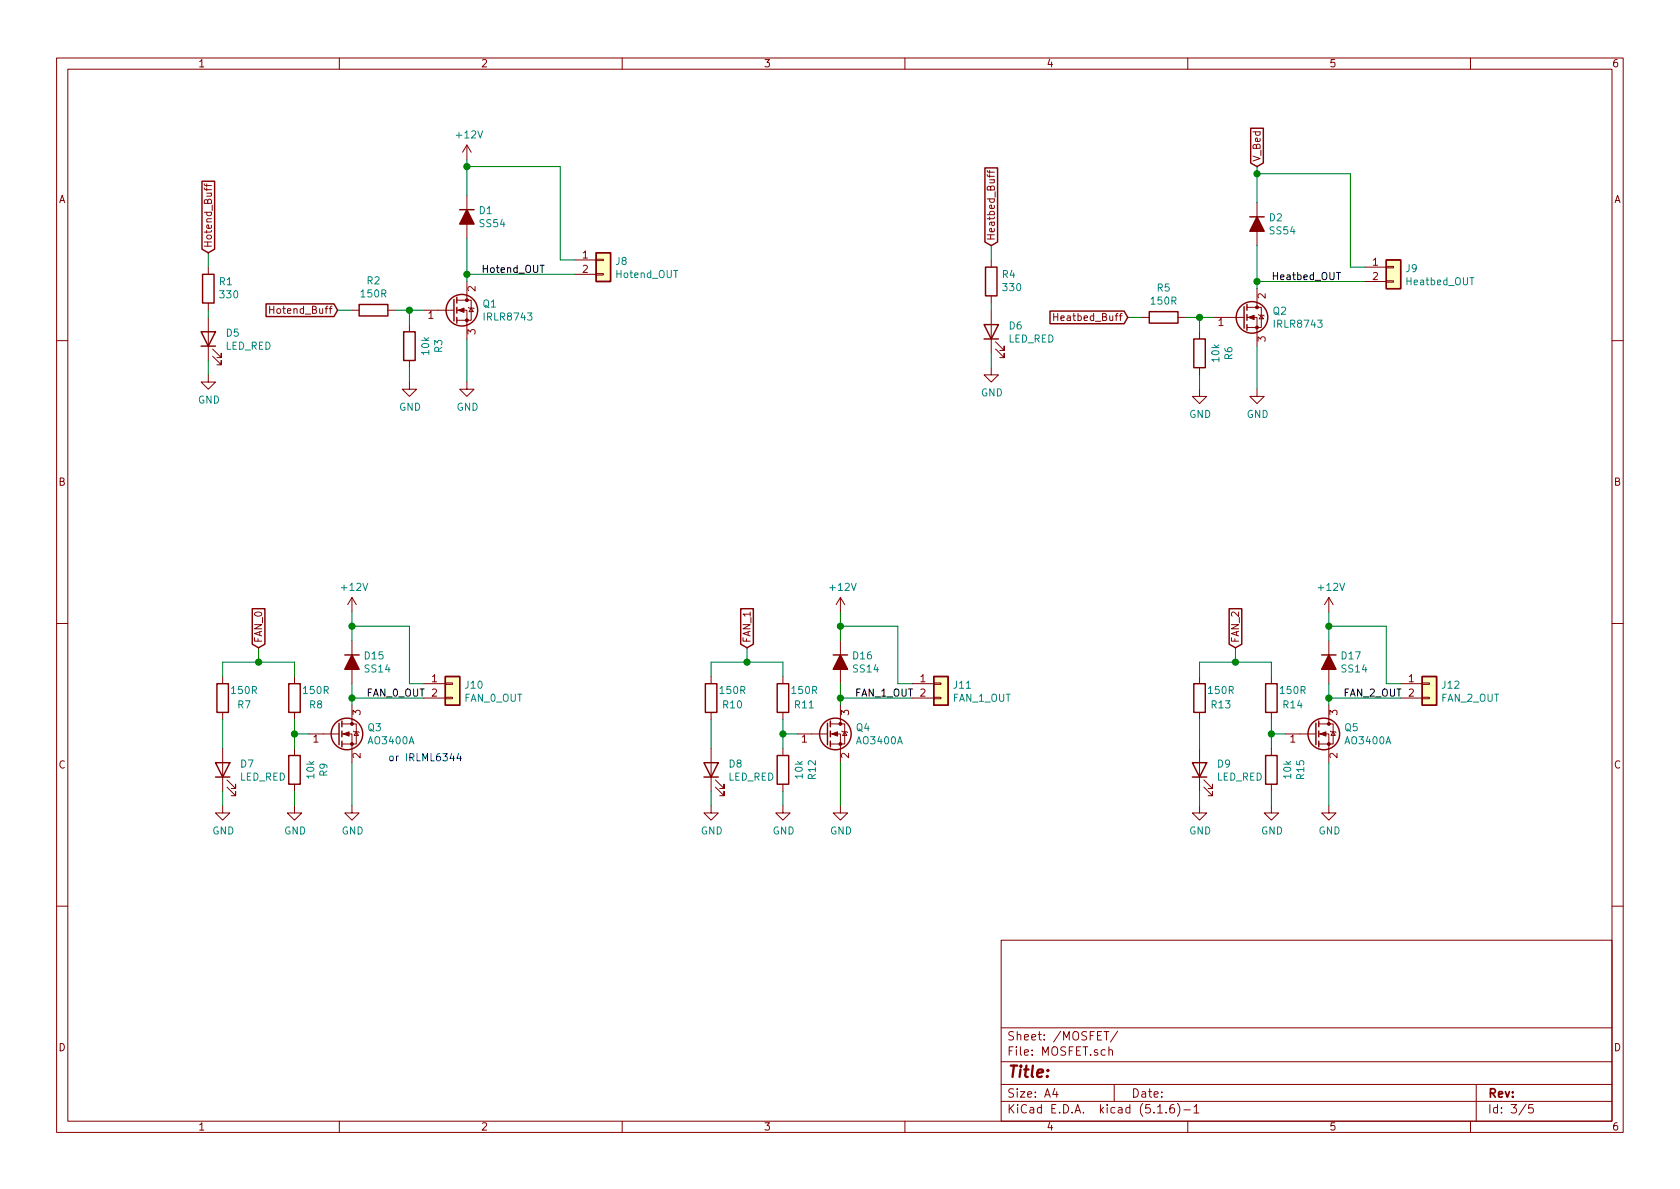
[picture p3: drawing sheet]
EESchema Schematic File Version 4
EELAYER 30 0
EELAYER END
$Descr A4 11693 8268
encoding utf-8
Sheet 3 5
Title ""
Date ""
Rev ""
Comp ""
Comment1 ""
Comment2 ""
Comment3 ""
Comment4 ""
$EndDescr
Text GLabel 1450 1750 1    50   Input ~ 0
Hotend_Buff
Wire Wire Line
	1450 1850 1450 1750
Wire Wire Line
	6900 1700 6900 1800
Text GLabel 6900 1700 1    50   Input ~ 0
Heatbed_Buff
Wire Wire Line
	6900 2550 6900 2450
Wire Wire Line
	1450 2600 1450 2500
$Comp
L power:GND #PWR?
U 1 1
P 1450 2600
AR Path="/5CE1B35C" Ref="#PWR?"  Part="1" 
AR Path="/5CDED0D7/5CE1B35C" Ref="#PWR0131"  Part="1" 
AR Path="/5CE1D96E/5CE1B35C" Ref="#PWR?"  Part="1" 
F 0 "#PWR0131" H 1450 2350 50  0001 C CNN
F 1 "GND" H 1455 2427 50  0000 C CNN
F 2 "" H 1450 2600 50  0001 C CNN
F 3 "" H 1450 2600 50  0001 C CNN
	1    1450 2600
	1    0    0    -1  
$EndComp
$Comp
L power:GND #PWR?
U 1 1
P 6900 2550
AR Path="/5CE1B362" Ref="#PWR?"  Part="1" 
AR Path="/5CDED0D7/5CE1B362" Ref="#PWR0132"  Part="1" 
AR Path="/5CE1D96E/5CE1B362" Ref="#PWR?"  Part="1" 
F 0 "#PWR0132" H 6900 2300 50  0001 C CNN
F 1 "GND" H 6905 2377 50  0000 C CNN
F 2 "" H 6900 2550 50  0001 C CNN
F 3 "" H 6900 2550 50  0001 C CNN
	1    6900 2550
	1    0    0    -1  
$EndComp
Wire Wire Line
	8750 1200 9400 1200
Wire Wire Line
	8750 1950 9500 1950
Wire Wire Line
	8750 1700 8750 1950
Wire Wire Line
	8750 1200 8750 1400
Wire Wire Line
	3250 1150 3900 1150
Wire Wire Line
	3250 1900 4000 1900
Wire Wire Line
	3250 1650 3250 1900
Wire Wire Line
	3250 1150 3250 1350
Wire Wire Line
	2050 5100 2150 5100
Connection ~ 2050 5100
Wire Wire Line
	2050 5200 2050 5100
Wire Wire Line
	8850 5100 8950 5100
Wire Wire Line
	8850 5200 8850 5100
Connection ~ 8850 5100
Wire Wire Line
	8850 5600 8850 5500
$Comp
L power:GND #PWR?
U 1 1
P 8850 5600
AR Path="/5CE1B37F" Ref="#PWR?"  Part="1" 
AR Path="/5CDED0D7/5CE1B37F" Ref="#PWR0135"  Part="1" 
AR Path="/5CE1D96E/5CE1B37F" Ref="#PWR?"  Part="1" 
F 0 "#PWR0135" H 8850 5350 50  0001 C CNN
F 1 "GND" H 8855 5427 50  0000 C CNN
F 2 "" H 8850 5600 50  0001 C CNN
F 3 "" H 8850 5600 50  0001 C CNN
	1    8850 5600
	1    0    0    -1  
$EndComp
$Comp
L Device:R R?
U 1 1
P 8850 5350
AR Path="/5CE1B385" Ref="R?"  Part="1" 
AR Path="/5CDED0D7/5CE1B385" Ref="R15"  Part="1" 
AR Path="/5CE1D96E/5CE1B385" Ref="R?"  Part="1" 
F 0 "R15" V 8643 5350 50  0000 C CNN
F 1 "10k" V 8734 5350 50  0000 C CNN
F 2 "Resistor_SMD:R_0805_2012Metric_Pad1.15x1.40mm_HandSolder" V 8780 5350 50  0001 C CNN
F 3 "~" H 8850 5350 50  0001 C CNN
F 4 " C17414" V 8850 5350 50  0001 C CNN "JLC"
	1    8850 5350
	-1   0    0    1   
$EndComp
Wire Wire Line
	5450 5600 5450 5500
$Comp
L power:GND #PWR?
U 1 1
P 5450 5600
AR Path="/5CE1B38D" Ref="#PWR?"  Part="1" 
AR Path="/5CDED0D7/5CE1B38D" Ref="#PWR0136"  Part="1" 
AR Path="/5CE1D96E/5CE1B38D" Ref="#PWR?"  Part="1" 
F 0 "#PWR0136" H 5450 5350 50  0001 C CNN
F 1 "GND" H 5455 5427 50  0000 C CNN
F 2 "" H 5450 5600 50  0001 C CNN
F 3 "" H 5450 5600 50  0001 C CNN
	1    5450 5600
	1    0    0    -1  
$EndComp
Wire Wire Line
	5450 5100 5550 5100
Connection ~ 5450 5100
Wire Wire Line
	5450 5100 5450 5200
$Comp
L Device:R R?
U 1 1
P 5450 5350
AR Path="/5CE1B397" Ref="R?"  Part="1" 
AR Path="/5CDED0D7/5CE1B397" Ref="R12"  Part="1" 
AR Path="/5CE1D96E/5CE1B397" Ref="R?"  Part="1" 
F 0 "R12" V 5243 5350 50  0000 C CNN
F 1 "10k" V 5334 5350 50  0000 C CNN
F 2 "Resistor_SMD:R_0805_2012Metric_Pad1.15x1.40mm_HandSolder" V 5380 5350 50  0001 C CNN
F 3 "~" H 5450 5350 50  0001 C CNN
F 4 " C17414" V 5450 5350 50  0001 C CNN "JLC"
	1    5450 5350
	-1   0    0    1   
$EndComp
Wire Wire Line
	2050 5600 2050 5500
$Comp
L power:GND #PWR?
U 1 1
P 2050 5600
AR Path="/5CE1B39F" Ref="#PWR?"  Part="1" 
AR Path="/5CDED0D7/5CE1B39F" Ref="#PWR0137"  Part="1" 
AR Path="/5CE1D96E/5CE1B39F" Ref="#PWR?"  Part="1" 
F 0 "#PWR0137" H 2050 5350 50  0001 C CNN
F 1 "GND" H 2055 5427 50  0000 C CNN
F 2 "" H 2050 5600 50  0001 C CNN
F 3 "" H 2050 5600 50  0001 C CNN
	1    2050 5600
	1    0    0    -1  
$EndComp
$Comp
L Device:R R?
U 1 1
P 2050 5350
AR Path="/5CE1B3A5" Ref="R?"  Part="1" 
AR Path="/5CDED0D7/5CE1B3A5" Ref="R9"  Part="1" 
AR Path="/5CE1D96E/5CE1B3A5" Ref="R?"  Part="1" 
F 0 "R9" V 1843 5350 50  0000 C CNN
F 1 "10k" V 1934 5350 50  0000 C CNN
F 2 "Resistor_SMD:R_0805_2012Metric_Pad1.15x1.40mm_HandSolder" V 1980 5350 50  0001 C CNN
F 3 "~" H 2050 5350 50  0001 C CNN
F 4 " C17414" V 2050 5350 50  0001 C CNN "JLC"
	1    2050 5350
	-1   0    0    1   
$EndComp
Wire Wire Line
	8350 2700 8350 2600
$Comp
L power:GND #PWR?
U 1 1
P 8350 2700
AR Path="/5CE1B3AD" Ref="#PWR?"  Part="1" 
AR Path="/5CDED0D7/5CE1B3AD" Ref="#PWR0138"  Part="1" 
AR Path="/5CE1D96E/5CE1B3AD" Ref="#PWR?"  Part="1" 
F 0 "#PWR0138" H 8350 2450 50  0001 C CNN
F 1 "GND" H 8355 2527 50  0000 C CNN
F 2 "" H 8350 2700 50  0001 C CNN
F 3 "" H 8350 2700 50  0001 C CNN
	1    8350 2700
	1    0    0    -1  
$EndComp
$Comp
L Device:R R?
U 1 1
P 8350 2450
AR Path="/5CE1B3B7" Ref="R?"  Part="1" 
AR Path="/5CDED0D7/5CE1B3B7" Ref="R6"  Part="1" 
AR Path="/5CE1D96E/5CE1B3B7" Ref="R?"  Part="1" 
F 0 "R6" V 8143 2450 50  0000 C CNN
F 1 "10k" V 8234 2450 50  0000 C CNN
F 2 "Resistor_SMD:R_0805_2012Metric_Pad1.15x1.40mm_HandSolder" V 8280 2450 50  0001 C CNN
F 3 "~" H 8350 2450 50  0001 C CNN
F 4 " C17414" V 8350 2450 50  0001 C CNN "JLC"
	1    8350 2450
	-1   0    0    1   
$EndComp
Wire Wire Line
	2850 2650 2850 2550
$Comp
L power:GND #PWR?
U 1 1
P 2850 2650
AR Path="/5CE1B3BF" Ref="#PWR?"  Part="1" 
AR Path="/5CDED0D7/5CE1B3BF" Ref="#PWR0139"  Part="1" 
AR Path="/5CE1D96E/5CE1B3BF" Ref="#PWR?"  Part="1" 
F 0 "#PWR0139" H 2850 2400 50  0001 C CNN
F 1 "GND" H 2855 2477 50  0000 C CNN
F 2 "" H 2850 2650 50  0001 C CNN
F 3 "" H 2850 2650 50  0001 C CNN
	1    2850 2650
	1    0    0    -1  
$EndComp
$Comp
L Device:R R?
U 1 1
P 2850 2400
AR Path="/5CE1B3C9" Ref="R?"  Part="1" 
AR Path="/5CDED0D7/5CE1B3C9" Ref="R3"  Part="1" 
AR Path="/5CE1D96E/5CE1B3C9" Ref="R?"  Part="1" 
F 0 "R3" V 2643 2400 50  0000 C CNN
F 1 "10k" V 2734 2400 50  0000 C CNN
F 2 "Resistor_SMD:R_0805_2012Metric_Pad1.15x1.40mm_HandSolder" V 2780 2400 50  0001 C CNN
F 3 "~" H 2850 2400 50  0001 C CNN
F 4 " C17414" V 2850 2400 50  0001 C CNN "JLC"
	1    2850 2400
	-1   0    0    1   
$EndComp
Wire Wire Line
	9400 1850 9500 1850
Wire Wire Line
	9400 1850 9400 1200
Wire Wire Line
	3900 1800 4000 1800
Wire Wire Line
	3900 1150 3900 1800
$Comp
L Device:D_ALT D?
U 1 1
P 3250 1500
AR Path="/5CE1B3DB" Ref="D?"  Part="1" 
AR Path="/5CDED0D7/5CE1B3DB" Ref="D1"  Part="1" 
AR Path="/5CE1D96E/5CE1B3DB" Ref="D?"  Part="1" 
F 0 "D1" V 3204 1579 50  0000 L CNN
F 1 "SS54" V 3295 1579 50  0000 L CNN
F 2 "Diode_SMD:D_SMA" H 3250 1500 50  0001 C CNN
F 3 "~" H 3250 1500 50  0001 C CNN
F 4 "C22452" V 3250 1500 50  0001 C CNN "JLC"
	1    3250 1500
	0    1    1    0   
$EndComp
Text GLabel 8750 1150 1    50   Input ~ 0
V_Bed
$Comp
L power:+12V #PWR?
U 1 1
P 3250 1100
AR Path="/5CE1B3E4" Ref="#PWR?"  Part="1" 
AR Path="/5CDED0D7/5CE1B3E4" Ref="#PWR0140"  Part="1" 
AR Path="/5CE1D96E/5CE1B3E4" Ref="#PWR?"  Part="1" 
F 0 "#PWR0140" H 3250 950 50  0001 C CNN
F 1 "+12V" H 3265 1273 50  0000 C CNN
F 2 "" H 3250 1100 50  0001 C CNN
F 3 "" H 3250 1100 50  0001 C CNN
	1    3250 1100
	1    0    0    -1  
$EndComp
$Comp
L Device:Q_NMOS_GDS Q?
U 1 1
P 8650 2200
AR Path="/5CE1B3EA" Ref="Q?"  Part="1" 
AR Path="/5CDED0D7/5CE1B3EA" Ref="Q2"  Part="1" 
AR Path="/5CE1D96E/5CE1B3EA" Ref="Q?"  Part="1" 
F 0 "Q2" H 8856 2246 50  0000 L CNN
F 1 "IRLR8743" H 8856 2155 50  0000 L CNN
F 2 "Package_TO_SOT_SMD:TO-252-2" H 8850 2300 50  0001 C CNN
F 3 "~" H 8650 2200 50  0001 C CNN
F 4 "C51360" H 8650 2200 50  0001 C CNN "JLC"
	1    8650 2200
	1    0    0    -1  
$EndComp
$Comp
L Device:Q_NMOS_GDS Q?
U 1 1
P 3150 2150
AR Path="/5CE1B3F1" Ref="Q?"  Part="1" 
AR Path="/5CDED0D7/5CE1B3F1" Ref="Q1"  Part="1" 
AR Path="/5CE1D96E/5CE1B3F1" Ref="Q?"  Part="1" 
F 0 "Q1" H 3356 2196 50  0000 L CNN
F 1 "IRLR8743" H 3356 2105 50  0000 L CNN
F 2 "Package_TO_SOT_SMD:TO-252-2" H 3350 2250 50  0001 C CNN
F 3 "~" H 3150 2150 50  0001 C CNN
F 4 "C51360" H 3150 2150 50  0001 C CNN "JLC"
	1    3150 2150
	1    0    0    -1  
$EndComp
Wire Wire Line
	9250 5300 9250 5600
Wire Wire Line
	9250 4850 9750 4850
Wire Wire Line
	9250 4900 9250 4850
Text GLabel 8600 4500 1    50   Input ~ 0
FAN_2
$Comp
L Connector_Generic:Conn_01x02 J?
U 1 1
P 9950 4750
AR Path="/5CE1B406" Ref="J?"  Part="1" 
AR Path="/5CDED0D7/5CE1B406" Ref="J12"  Part="1" 
AR Path="/5CE1D96E/5CE1B406" Ref="J?"  Part="1" 
F 0 "J12" H 10030 4742 50  0000 L CNN
F 1 "FAN_2_OUT" H 10030 4651 50  0000 L CNN
F 2 "Connector_JST:JST_XH_B2B-XH-A_1x02_P2.50mm_Vertical" H 9950 4750 50  0001 C CNN
F 3 "~" H 9950 4750 50  0001 C CNN
	1    9950 4750
	1    0    0    -1  
$EndComp
$Comp
L Device:LED D?
U 1 1
P 8350 5350
AR Path="/5CE1B414" Ref="D?"  Part="1" 
AR Path="/5CDED0D7/5CE1B414" Ref="D9"  Part="1" 
AR Path="/5CE1D96E/5CE1B414" Ref="D?"  Part="1" 
F 0 "D9" V 8388 5232 50  0000 R CNN
F 1 "LED_RED" V 8297 5232 50  0000 R CNN
F 2 "LED_SMD:LED_0805_2012Metric_Pad1.15x1.40mm_HandSolder" H 8350 5350 50  0001 C CNN
F 3 "~" H 8350 5350 50  0001 C CNN
F 4 "C84256" V 8350 5350 50  0001 C CNN "JLC"
	1    8350 5350
	0    -1   -1   0   
$EndComp
$Comp
L power:GND #PWR?
U 1 1
P 9250 5600
AR Path="/5CE1B41B" Ref="#PWR?"  Part="1" 
AR Path="/5CDED0D7/5CE1B41B" Ref="#PWR0141"  Part="1" 
AR Path="/5CE1D96E/5CE1B41B" Ref="#PWR?"  Part="1" 
F 0 "#PWR0141" H 9250 5350 50  0001 C CNN
F 1 "GND" H 9255 5427 50  0000 C CNN
F 2 "" H 9250 5600 50  0001 C CNN
F 3 "" H 9250 5600 50  0001 C CNN
	1    9250 5600
	1    0    0    -1  
$EndComp
Wire Wire Line
	8750 2400 8750 2700
Connection ~ 8750 1200
Wire Wire Line
	8750 1150 8750 1200
Wire Wire Line
	6900 2150 6900 2100
Connection ~ 8750 1950
Wire Wire Line
	8750 2000 8750 1950
Text GLabel 7850 2200 0    50   Input ~ 0
Heatbed_Buff
Text Label 8850 1950 0    50   ~ 0
Heatbed_OUT
$Comp
L Device:LED D?
U 1 1
P 6900 2300
AR Path="/5CE1B445" Ref="D?"  Part="1" 
AR Path="/5CDED0D7/5CE1B445" Ref="D6"  Part="1" 
AR Path="/5CE1D96E/5CE1B445" Ref="D?"  Part="1" 
F 0 "D6" V 6938 2182 50  0000 R CNN
F 1 "LED_RED" V 6847 2182 50  0000 R CNN
F 2 "LED_SMD:LED_0805_2012Metric_Pad1.15x1.40mm_HandSolder" H 6900 2300 50  0001 C CNN
F 3 "~" H 6900 2300 50  0001 C CNN
F 4 "C84256" V 6900 2300 50  0001 C CNN "JLC"
	1    6900 2300
	0    -1   -1   0   
$EndComp
$Comp
L power:GND #PWR?
U 1 1
P 8750 2700
AR Path="/5CE1B44D" Ref="#PWR?"  Part="1" 
AR Path="/5CDED0D7/5CE1B44D" Ref="#PWR0142"  Part="1" 
AR Path="/5CE1D96E/5CE1B44D" Ref="#PWR?"  Part="1" 
F 0 "#PWR0142" H 8750 2450 50  0001 C CNN
F 1 "GND" H 8755 2527 50  0000 C CNN
F 2 "" H 8750 2700 50  0001 C CNN
F 3 "" H 8750 2700 50  0001 C CNN
	1    8750 2700
	1    0    0    -1  
$EndComp
Wire Wire Line
	5850 5300 5850 5600
Wire Wire Line
	5850 4850 6350 4850
Wire Wire Line
	5850 4900 5850 4850
Text GLabel 5200 4500 1    50   Input ~ 0
FAN_1
Text Label 5950 4850 0    50   ~ 0
FAN_1_OUT
$Comp
L Connector_Generic:Conn_01x02 J?
U 1 1
P 6550 4750
AR Path="/5CE1B468" Ref="J?"  Part="1" 
AR Path="/5CDED0D7/5CE1B468" Ref="J11"  Part="1" 
AR Path="/5CE1D96E/5CE1B468" Ref="J?"  Part="1" 
F 0 "J11" H 6630 4742 50  0000 L CNN
F 1 "FAN_1_OUT" H 6630 4651 50  0000 L CNN
F 2 "Connector_JST:JST_XH_B2B-XH-A_1x02_P2.50mm_Vertical" H 6550 4750 50  0001 C CNN
F 3 "~" H 6550 4750 50  0001 C CNN
	1    6550 4750
	1    0    0    -1  
$EndComp
$Comp
L Device:LED D?
U 1 1
P 4950 5350
AR Path="/5CE1B476" Ref="D?"  Part="1" 
AR Path="/5CDED0D7/5CE1B476" Ref="D8"  Part="1" 
AR Path="/5CE1D96E/5CE1B476" Ref="D?"  Part="1" 
F 0 "D8" V 4988 5232 50  0000 R CNN
F 1 "LED_RED" V 4897 5232 50  0000 R CNN
F 2 "LED_SMD:LED_0805_2012Metric_Pad1.15x1.40mm_HandSolder" H 4950 5350 50  0001 C CNN
F 3 "~" H 4950 5350 50  0001 C CNN
F 4 "C84256" V 4950 5350 50  0001 C CNN "JLC"
	1    4950 5350
	0    -1   -1   0   
$EndComp
$Comp
L power:GND #PWR?
U 1 1
P 5850 5600
AR Path="/5CE1B47D" Ref="#PWR?"  Part="1" 
AR Path="/5CDED0D7/5CE1B47D" Ref="#PWR0143"  Part="1" 
AR Path="/5CE1D96E/5CE1B47D" Ref="#PWR?"  Part="1" 
F 0 "#PWR0143" H 5850 5350 50  0001 C CNN
F 1 "GND" H 5855 5427 50  0000 C CNN
F 2 "" H 5850 5600 50  0001 C CNN
F 3 "" H 5850 5600 50  0001 C CNN
	1    5850 5600
	1    0    0    -1  
$EndComp
Wire Wire Line
	3250 2350 3250 2650
Connection ~ 3250 1150
Wire Wire Line
	3250 1100 3250 1150
Wire Wire Line
	1450 2200 1450 2150
Connection ~ 3250 1900
Wire Wire Line
	3250 1950 3250 1900
Text GLabel 2350 2150 0    50   Input ~ 0
Hotend_Buff
Text Label 3350 1900 0    50   ~ 0
Hotend_OUT
$Comp
L Device:R R?
U 1 1
P 1450 2000
AR Path="/5CE1B4A0" Ref="R?"  Part="1" 
AR Path="/5CDED0D7/5CE1B4A0" Ref="R1"  Part="1" 
AR Path="/5CE1D96E/5CE1B4A0" Ref="R?"  Part="1" 
F 0 "R1" H 1380 1954 50  0000 R CNN
F 1 "330" H 1380 2045 50  0000 R CNN
F 2 "Resistor_SMD:R_0805_2012Metric_Pad1.15x1.40mm_HandSolder" V 1380 2000 50  0001 C CNN
F 3 "~" H 1450 2000 50  0001 C CNN
F 4 "C17630" H 1450 2000 50  0001 C CNN "JLC"
	1    1450 2000
	-1   0    0    1   
$EndComp
$Comp
L Device:LED D?
U 1 1
P 1450 2350
AR Path="/5CE1B4A7" Ref="D?"  Part="1" 
AR Path="/5CDED0D7/5CE1B4A7" Ref="D5"  Part="1" 
AR Path="/5CE1D96E/5CE1B4A7" Ref="D?"  Part="1" 
F 0 "D5" V 1488 2232 50  0000 R CNN
F 1 "LED_RED" V 1397 2232 50  0000 R CNN
F 2 "LED_SMD:LED_0805_2012Metric_Pad1.15x1.40mm_HandSolder" H 1450 2350 50  0001 C CNN
F 3 "~" H 1450 2350 50  0001 C CNN
F 4 "C84256" V 1450 2350 50  0001 C CNN "JLC"
	1    1450 2350
	0    -1   -1   0   
$EndComp
$Comp
L power:GND #PWR?
U 1 1
P 3250 2650
AR Path="/5CE1B4AF" Ref="#PWR?"  Part="1" 
AR Path="/5CDED0D7/5CE1B4AF" Ref="#PWR0144"  Part="1" 
AR Path="/5CE1D96E/5CE1B4AF" Ref="#PWR?"  Part="1" 
F 0 "#PWR0144" H 3250 2400 50  0001 C CNN
F 1 "GND" H 3255 2477 50  0000 C CNN
F 2 "" H 3250 2650 50  0001 C CNN
F 3 "" H 3250 2650 50  0001 C CNN
	1    3250 2650
	1    0    0    -1  
$EndComp
Wire Wire Line
	2450 5300 2450 5600
Wire Wire Line
	2450 4850 2950 4850
Wire Wire Line
	2450 4900 2450 4850
Text GLabel 1800 4500 1    50   Input ~ 0
FAN_0
Text Label 2550 4850 0    50   ~ 0
FAN_0_OUT
$Comp
L Connector_Generic:Conn_01x02 J?
U 1 1
P 3150 4750
AR Path="/5CE1B4CA" Ref="J?"  Part="1" 
AR Path="/5CDED0D7/5CE1B4CA" Ref="J10"  Part="1" 
AR Path="/5CE1D96E/5CE1B4CA" Ref="J?"  Part="1" 
F 0 "J10" H 3230 4742 50  0000 L CNN
F 1 "FAN_0_OUT" H 3230 4651 50  0000 L CNN
F 2 "Connector_JST:JST_XH_B2B-XH-A_1x02_P2.50mm_Vertical" H 3150 4750 50  0001 C CNN
F 3 "~" H 3150 4750 50  0001 C CNN
	1    3150 4750
	1    0    0    -1  
$EndComp
$Comp
L Device:LED D?
U 1 1
P 1550 5350
AR Path="/5CE1B4D8" Ref="D?"  Part="1" 
AR Path="/5CDED0D7/5CE1B4D8" Ref="D7"  Part="1" 
AR Path="/5CE1D96E/5CE1B4D8" Ref="D?"  Part="1" 
F 0 "D7" V 1588 5232 50  0000 R CNN
F 1 "LED_RED" V 1497 5232 50  0000 R CNN
F 2 "LED_SMD:LED_0805_2012Metric_Pad1.15x1.40mm_HandSolder" H 1550 5350 50  0001 C CNN
F 3 "~" H 1550 5350 50  0001 C CNN
F 4 "C84256" V 1550 5350 50  0001 C CNN "JLC"
	1    1550 5350
	0    -1   -1   0   
$EndComp
$Comp
L power:GND #PWR?
U 1 1
P 2450 5600
AR Path="/5CE1B4DF" Ref="#PWR?"  Part="1" 
AR Path="/5CDED0D7/5CE1B4DF" Ref="#PWR0145"  Part="1" 
AR Path="/5CE1D96E/5CE1B4DF" Ref="#PWR?"  Part="1" 
F 0 "#PWR0145" H 2450 5350 50  0001 C CNN
F 1 "GND" H 2455 5427 50  0000 C CNN
F 2 "" H 2450 5600 50  0001 C CNN
F 3 "" H 2450 5600 50  0001 C CNN
	1    2450 5600
	1    0    0    -1  
$EndComp
$Comp
L Device:Q_NMOS_GSD Q?
U 1 1
P 2350 5100
AR Path="/5CE1B4EC" Ref="Q?"  Part="1" 
AR Path="/5CDED0D7/5CE1B4EC" Ref="Q3"  Part="1" 
AR Path="/5CE1D96E/5CE1B4EC" Ref="Q?"  Part="1" 
F 0 "Q3" H 2555 5146 50  0000 L CNN
F 1 "AO3400A" H 2555 5055 50  0000 L CNN
F 2 "Package_TO_SOT_SMD:SOT-23" H 2550 5200 50  0001 C CNN
F 3 "~" H 2350 5100 50  0001 C CNN
F 4 "C20917" H 2350 5100 50  0001 C CNN "JLC"
	1    2350 5100
	1    0    0    -1  
$EndComp
Wire Wire Line
	8850 4600 8850 4700
Wire Wire Line
	8850 5000 8850 5100
Wire Wire Line
	8600 4500 8600 4600
Wire Wire Line
	8600 4600 8850 4600
Wire Wire Line
	8350 4600 8350 4700
Wire Wire Line
	8350 5000 8350 5200
Wire Wire Line
	8350 5600 8350 5500
$Comp
L power:GND #PWR?
U 1 1
P 8350 5600
AR Path="/5CF49304" Ref="#PWR?"  Part="1" 
AR Path="/5CDED0D7/5CF49304" Ref="#PWR0161"  Part="1" 
AR Path="/5CE1D96E/5CF49304" Ref="#PWR?"  Part="1" 
F 0 "#PWR0161" H 8350 5350 50  0001 C CNN
F 1 "GND" H 8355 5427 50  0000 C CNN
F 2 "" H 8350 5600 50  0001 C CNN
F 3 "" H 8350 5600 50  0001 C CNN
	1    8350 5600
	1    0    0    -1  
$EndComp
Wire Wire Line
	5450 5000 5450 5100
Wire Wire Line
	5200 4500 5200 4600
Wire Wire Line
	5200 4600 5450 4600
Wire Wire Line
	5450 4600 5450 4700
Wire Wire Line
	4950 4700 4950 4600
Wire Wire Line
	4950 5000 4950 5200
Wire Wire Line
	4950 5600 4950 5500
$Comp
L power:GND #PWR?
U 1 1
P 4950 5600
AR Path="/5CF59433" Ref="#PWR?"  Part="1" 
AR Path="/5CDED0D7/5CF59433" Ref="#PWR0198"  Part="1" 
AR Path="/5CE1D96E/5CF59433" Ref="#PWR?"  Part="1" 
F 0 "#PWR0198" H 4950 5350 50  0001 C CNN
F 1 "GND" H 4955 5427 50  0000 C CNN
F 2 "" H 4950 5600 50  0001 C CNN
F 3 "" H 4950 5600 50  0001 C CNN
	1    4950 5600
	1    0    0    -1  
$EndComp
Wire Wire Line
	2050 5100 2050 5000
Wire Wire Line
	2050 4600 2050 4700
Wire Wire Line
	1550 4700 1550 4600
Wire Wire Line
	1550 5000 1550 5200
Wire Wire Line
	1550 5600 1550 5500
$Comp
L power:GND #PWR?
U 1 1
P 1550 5600
AR Path="/5CF6A3B6" Ref="#PWR?"  Part="1" 
AR Path="/5CDED0D7/5CF6A3B6" Ref="#PWR0199"  Part="1" 
AR Path="/5CE1D96E/5CF6A3B6" Ref="#PWR?"  Part="1" 
F 0 "#PWR0199" H 1550 5350 50  0001 C CNN
F 1 "GND" H 1555 5427 50  0000 C CNN
F 2 "" H 1550 5600 50  0001 C CNN
F 3 "" H 1550 5600 50  0001 C CNN
	1    1550 5600
	1    0    0    -1  
$EndComp
Wire Wire Line
	8250 2200 8350 2200
Wire Wire Line
	8350 2300 8350 2200
Connection ~ 8350 2200
Wire Wire Line
	8350 2200 8450 2200
Wire Wire Line
	7950 2200 7850 2200
Wire Wire Line
	2850 2250 2850 2150
Wire Wire Line
	2850 2150 2750 2150
Wire Wire Line
	2850 2150 2950 2150
Connection ~ 2850 2150
Wire Wire Line
	2350 2150 2450 2150
Wire Wire Line
	1800 4500 1800 4600
Connection ~ 1800 4600
Wire Wire Line
	1800 4600 2050 4600
Wire Wire Line
	1550 4600 1800 4600
Wire Wire Line
	4950 4600 5200 4600
Connection ~ 5200 4600
Wire Wire Line
	8350 4600 8600 4600
Connection ~ 8600 4600
$Comp
L Device:D_ALT D?
U 1 1
P 2450 4600
AR Path="/5D3BB065" Ref="D?"  Part="1" 
AR Path="/5CDED0D7/5D3BB065" Ref="D15"  Part="1" 
AR Path="/5CE1D96E/5D3BB065" Ref="D?"  Part="1" 
F 0 "D15" V 2404 4679 50  0000 L CNN
F 1 "SS14" V 2495 4679 50  0000 L CNN
F 2 "Diode_SMD:D_SMA" H 2450 4600 50  0001 C CNN
F 3 "~" H 2450 4600 50  0001 C CNN
F 4 "C2480" V 2450 4600 50  0001 C CNN "JLC"
	1    2450 4600
	0    1    1    0   
$EndComp
Wire Wire Line
	2450 4750 2450 4850
Connection ~ 2450 4850
Wire Wire Line
	2950 4750 2850 4750
Wire Wire Line
	2850 4750 2850 4350
Wire Wire Line
	2850 4350 2450 4350
Wire Wire Line
	2450 4350 2450 4250
Wire Wire Line
	2450 4350 2450 4450
Connection ~ 2450 4350
Wire Wire Line
	5850 4750 5850 4850
Wire Wire Line
	6250 4350 5850 4350
Wire Wire Line
	5850 4350 5850 4250
Wire Wire Line
	5850 4350 5850 4450
Connection ~ 5850 4350
Connection ~ 5850 4850
Wire Wire Line
	6350 4750 6250 4750
Wire Wire Line
	6250 4750 6250 4350
Text Label 9350 4850 0    50   ~ 0
FAN_2_OUT
Wire Wire Line
	9250 4750 9250 4850
Wire Wire Line
	9650 4350 9250 4350
Wire Wire Line
	9250 4350 9250 4250
Wire Wire Line
	9250 4350 9250 4450
Connection ~ 9250 4350
Connection ~ 9250 4850
Wire Wire Line
	9750 4750 9650 4750
Wire Wire Line
	9650 4750 9650 4350
$Comp
L power:+12V #PWR?
U 1 1
P 2450 4250
AR Path="/5D3E276F" Ref="#PWR?"  Part="1" 
AR Path="/5CDED0D7/5D3E276F" Ref="#PWR0204"  Part="1" 
AR Path="/5CE1D96E/5D3E276F" Ref="#PWR?"  Part="1" 
F 0 "#PWR0204" H 2450 4100 50  0001 C CNN
F 1 "+12V" H 2465 4423 50  0000 C CNN
F 2 "" H 2450 4250 50  0001 C CNN
F 3 "" H 2450 4250 50  0001 C CNN
	1    2450 4250
	1    0    0    -1  
$EndComp
$Comp
L power:+12V #PWR?
U 1 1
P 5850 4250
AR Path="/5D3E2EFF" Ref="#PWR?"  Part="1" 
AR Path="/5CDED0D7/5D3E2EFF" Ref="#PWR0205"  Part="1" 
AR Path="/5CE1D96E/5D3E2EFF" Ref="#PWR?"  Part="1" 
F 0 "#PWR0205" H 5850 4100 50  0001 C CNN
F 1 "+12V" H 5865 4423 50  0000 C CNN
F 2 "" H 5850 4250 50  0001 C CNN
F 3 "" H 5850 4250 50  0001 C CNN
	1    5850 4250
	1    0    0    -1  
$EndComp
$Comp
L power:+12V #PWR?
U 1 1
P 9250 4250
AR Path="/5D3E31E9" Ref="#PWR?"  Part="1" 
AR Path="/5CDED0D7/5D3E31E9" Ref="#PWR0206"  Part="1" 
AR Path="/5CE1D96E/5D3E31E9" Ref="#PWR?"  Part="1" 
F 0 "#PWR0206" H 9250 4100 50  0001 C CNN
F 1 "+12V" H 9265 4423 50  0000 C CNN
F 2 "" H 9250 4250 50  0001 C CNN
F 3 "" H 9250 4250 50  0001 C CNN
	1    9250 4250
	1    0    0    -1  
$EndComp
$Comp
L Device:R R?
U 1 1
P 6900 1950
AR Path="/5E09BC59" Ref="R?"  Part="1" 
AR Path="/5CDED0D7/5E09BC59" Ref="R4"  Part="1" 
AR Path="/5CE1D96E/5E09BC59" Ref="R?"  Part="1" 
F 0 "R4" H 6830 1904 50  0000 R CNN
F 1 "330" H 6830 1995 50  0000 R CNN
F 2 "Resistor_SMD:R_0805_2012Metric_Pad1.15x1.40mm_HandSolder" V 6830 1950 50  0001 C CNN
F 3 "~" H 6900 1950 50  0001 C CNN
F 4 "C17630" H 6900 1950 50  0001 C CNN "JLC"
	1    6900 1950
	-1   0    0    1   
$EndComp
$Comp
L Device:R R?
U 1 1
P 2600 2150
AR Path="/5CE1B4B5" Ref="R?"  Part="1" 
AR Path="/5CDED0D7/5CE1B4B5" Ref="R2"  Part="1" 
AR Path="/5CE1D96E/5CE1B4B5" Ref="R?"  Part="1" 
F 0 "R2" V 2393 2150 50  0000 C CNN
F 1 "150R" V 2484 2150 50  0000 C CNN
F 2 "Resistor_SMD:R_0805_2012Metric_Pad1.15x1.40mm_HandSolder" V 2530 2150 50  0001 C CNN
F 3 "~" H 2600 2150 50  0001 C CNN
F 4 "C17471" V 2600 2150 50  0001 C CNN "JLC"
	1    2600 2150
	0    1    1    0   
$EndComp
$Comp
L Device:R R?
U 1 1
P 8100 2200
AR Path="/5E09E4A9" Ref="R?"  Part="1" 
AR Path="/5CDED0D7/5E09E4A9" Ref="R5"  Part="1" 
AR Path="/5CE1D96E/5E09E4A9" Ref="R?"  Part="1" 
F 0 "R5" V 7893 2200 50  0000 C CNN
F 1 "150R" V 7984 2200 50  0000 C CNN
F 2 "Resistor_SMD:R_0805_2012Metric_Pad1.15x1.40mm_HandSolder" V 8030 2200 50  0001 C CNN
F 3 "~" H 8100 2200 50  0001 C CNN
F 4 "C17471" V 8100 2200 50  0001 C CNN "JLC"
	1    8100 2200
	0    1    1    0   
$EndComp
$Comp
L Device:R R?
U 1 1
P 2050 4850
AR Path="/5E09F10C" Ref="R?"  Part="1" 
AR Path="/5CDED0D7/5E09F10C" Ref="R8"  Part="1" 
AR Path="/5CE1D96E/5E09F10C" Ref="R?"  Part="1" 
F 0 "R8" H 1900 4900 50  0000 C CNN
F 1 "150R" H 1900 4800 50  0000 C CNN
F 2 "Resistor_SMD:R_0805_2012Metric_Pad1.15x1.40mm_HandSolder" V 1980 4850 50  0001 C CNN
F 3 "~" H 2050 4850 50  0001 C CNN
F 4 "C17471" V 2050 4850 50  0001 C CNN "JLC"
	1    2050 4850
	-1   0    0    1   
$EndComp
$Comp
L Device:R R?
U 1 1
P 5450 4850
AR Path="/5E09FECB" Ref="R?"  Part="1" 
AR Path="/5CDED0D7/5E09FECB" Ref="R11"  Part="1" 
AR Path="/5CE1D96E/5E09FECB" Ref="R?"  Part="1" 
F 0 "R11" H 5300 4900 50  0000 C CNN
F 1 "150R" H 5300 4800 50  0000 C CNN
F 2 "Resistor_SMD:R_0805_2012Metric_Pad1.15x1.40mm_HandSolder" V 5380 4850 50  0001 C CNN
F 3 "~" H 5450 4850 50  0001 C CNN
F 4 "C17471" V 5450 4850 50  0001 C CNN "JLC"
	1    5450 4850
	-1   0    0    1   
$EndComp
$Comp
L Device:R R?
U 1 1
P 8850 4850
AR Path="/5E0A0C4C" Ref="R?"  Part="1" 
AR Path="/5CDED0D7/5E0A0C4C" Ref="R14"  Part="1" 
AR Path="/5CE1D96E/5E0A0C4C" Ref="R?"  Part="1" 
F 0 "R14" H 8700 4900 50  0000 C CNN
F 1 "150R" H 8700 4800 50  0000 C CNN
F 2 "Resistor_SMD:R_0805_2012Metric_Pad1.15x1.40mm_HandSolder" V 8780 4850 50  0001 C CNN
F 3 "~" H 8850 4850 50  0001 C CNN
F 4 "C17471" V 8850 4850 50  0001 C CNN "JLC"
	1    8850 4850
	-1   0    0    1   
$EndComp
$Comp
L Device:R R?
U 1 1
P 1550 4850
AR Path="/5E0A8DC6" Ref="R?"  Part="1" 
AR Path="/5CDED0D7/5E0A8DC6" Ref="R7"  Part="1" 
AR Path="/5CE1D96E/5E0A8DC6" Ref="R?"  Part="1" 
F 0 "R7" H 1400 4900 50  0000 C CNN
F 1 "150R" H 1400 4800 50  0000 C CNN
F 2 "Resistor_SMD:R_0805_2012Metric_Pad1.15x1.40mm_HandSolder" V 1480 4850 50  0001 C CNN
F 3 "~" H 1550 4850 50  0001 C CNN
F 4 "C17471" V 1550 4850 50  0001 C CNN "JLC"
	1    1550 4850
	-1   0    0    1   
$EndComp
$Comp
L Device:R R?
U 1 1
P 4950 4850
AR Path="/5E0AB56A" Ref="R?"  Part="1" 
AR Path="/5CDED0D7/5E0AB56A" Ref="R10"  Part="1" 
AR Path="/5CE1D96E/5E0AB56A" Ref="R?"  Part="1" 
F 0 "R10" H 4800 4900 50  0000 C CNN
F 1 "150R" H 4800 4800 50  0000 C CNN
F 2 "Resistor_SMD:R_0805_2012Metric_Pad1.15x1.40mm_HandSolder" V 4880 4850 50  0001 C CNN
F 3 "~" H 4950 4850 50  0001 C CNN
F 4 "C17471" V 4950 4850 50  0001 C CNN "JLC"
	1    4950 4850
	-1   0    0    1   
$EndComp
$Comp
L Device:R R?
U 1 1
P 8350 4850
AR Path="/5E0ABE75" Ref="R?"  Part="1" 
AR Path="/5CDED0D7/5E0ABE75" Ref="R13"  Part="1" 
AR Path="/5CE1D96E/5E0ABE75" Ref="R?"  Part="1" 
F 0 "R13" H 8200 4900 50  0000 C CNN
F 1 "150R" H 8200 4800 50  0000 C CNN
F 2 "Resistor_SMD:R_0805_2012Metric_Pad1.15x1.40mm_HandSolder" V 8280 4850 50  0001 C CNN
F 3 "~" H 8350 4850 50  0001 C CNN
F 4 "C17471" V 8350 4850 50  0001 C CNN "JLC"
	1    8350 4850
	-1   0    0    1   
$EndComp
$Comp
L Device:Q_NMOS_GSD Q?
U 1 1
P 5750 5100
AR Path="/5E0AE10F" Ref="Q?"  Part="1" 
AR Path="/5CDED0D7/5E0AE10F" Ref="Q4"  Part="1" 
AR Path="/5CE1D96E/5E0AE10F" Ref="Q?"  Part="1" 
F 0 "Q4" H 5955 5146 50  0000 L CNN
F 1 "AO3400A" H 5955 5055 50  0000 L CNN
F 2 "Package_TO_SOT_SMD:SOT-23" H 5950 5200 50  0001 C CNN
F 3 "~" H 5750 5100 50  0001 C CNN
F 4 "C20917" H 5750 5100 50  0001 C CNN "JLC"
	1    5750 5100
	1    0    0    -1  
$EndComp
$Comp
L Device:Q_NMOS_GSD Q?
U 1 1
P 9150 5100
AR Path="/5E0AF27C" Ref="Q?"  Part="1" 
AR Path="/5CDED0D7/5E0AF27C" Ref="Q5"  Part="1" 
AR Path="/5CE1D96E/5E0AF27C" Ref="Q?"  Part="1" 
F 0 "Q5" H 9355 5146 50  0000 L CNN
F 1 "AO3400A" H 9355 5055 50  0000 L CNN
F 2 "Package_TO_SOT_SMD:SOT-23" H 9350 5200 50  0001 C CNN
F 3 "~" H 9150 5100 50  0001 C CNN
F 4 "C20917" H 9150 5100 50  0001 C CNN "JLC"
	1    9150 5100
	1    0    0    -1  
$EndComp
$Comp
L Device:D_ALT D?
U 1 1
P 8750 1550
AR Path="/5E0B3B1B" Ref="D?"  Part="1" 
AR Path="/5CDED0D7/5E0B3B1B" Ref="D2"  Part="1" 
AR Path="/5CE1D96E/5E0B3B1B" Ref="D?"  Part="1" 
F 0 "D2" V 8704 1629 50  0000 L CNN
F 1 "SS54" V 8795 1629 50  0000 L CNN
F 2 "Diode_SMD:D_SMA" H 8750 1550 50  0001 C CNN
F 3 "~" H 8750 1550 50  0001 C CNN
F 4 "C22452" V 8750 1550 50  0001 C CNN "JLC"
	1    8750 1550
	0    1    1    0   
$EndComp
$Comp
L Device:D_ALT D?
U 1 1
P 5850 4600
AR Path="/5E0BCEE3" Ref="D?"  Part="1" 
AR Path="/5CDED0D7/5E0BCEE3" Ref="D16"  Part="1" 
AR Path="/5CE1D96E/5E0BCEE3" Ref="D?"  Part="1" 
F 0 "D16" V 5804 4679 50  0000 L CNN
F 1 "SS14" V 5895 4679 50  0000 L CNN
F 2 "Diode_SMD:D_SMA" H 5850 4600 50  0001 C CNN
F 3 "~" H 5850 4600 50  0001 C CNN
F 4 "C2480" V 5850 4600 50  0001 C CNN "JLC"
	1    5850 4600
	0    1    1    0   
$EndComp
$Comp
L Device:D_ALT D?
U 1 1
P 9250 4600
AR Path="/5E0BD92A" Ref="D?"  Part="1" 
AR Path="/5CDED0D7/5E0BD92A" Ref="D17"  Part="1" 
AR Path="/5CE1D96E/5E0BD92A" Ref="D?"  Part="1" 
F 0 "D17" V 9204 4679 50  0000 L CNN
F 1 "SS14" V 9295 4679 50  0000 L CNN
F 2 "Diode_SMD:D_SMA" H 9250 4600 50  0001 C CNN
F 3 "~" H 9250 4600 50  0001 C CNN
F 4 "C2480" V 9250 4600 50  0001 C CNN "JLC"
	1    9250 4600
	0    1    1    0   
$EndComp
Text Notes 2700 5300 0    50   ~ 0
or IRLML6344
$Comp
L mallocLibrarySCH:Dinkle_EK508V-02P J8
U 1 1
P 4200 1800
F 0 "J8" H 4280 1792 50  0000 L CNN
F 1 "Hotend_OUT" H 4280 1701 50  0000 L CNN
F 2 "mallocLibraryFP:Dinkle_EK508V-02P" H 4200 1500 50  0001 C CNN
F 3 "https://datasheet.lcsc.com/szlcsc/1912251635_Ningbo-Kangnex-Elec-WJ129V-5-0-2P_C8463.pdf" H 4200 1800 50  0001 C CNN
F 4 "C8463" H 4200 1400 50  0001 C CNN "LCSC Part"
	1    4200 1800
	1    0    0    -1  
$EndComp
$Comp
L mallocLibrarySCH:Dinkle_EK508V-02P J9
U 1 1
P 9700 1850
F 0 "J9" H 9780 1842 50  0000 L CNN
F 1 "Heatbed_OUT" H 9780 1751 50  0000 L CNN
F 2 "mallocLibraryFP:Dinkle_EK508V-02P" H 9700 1550 50  0001 C CNN
F 3 "https://datasheet.lcsc.com/szlcsc/1912251635_Ningbo-Kangnex-Elec-WJ129V-5-0-2P_C8463.pdf" H 9700 1850 50  0001 C CNN
F 4 "C8463" H 9700 1450 50  0001 C CNN "LCSC Part"
	1    9700 1850
	1    0    0    -1  
$EndComp
$EndSCHEMATC
